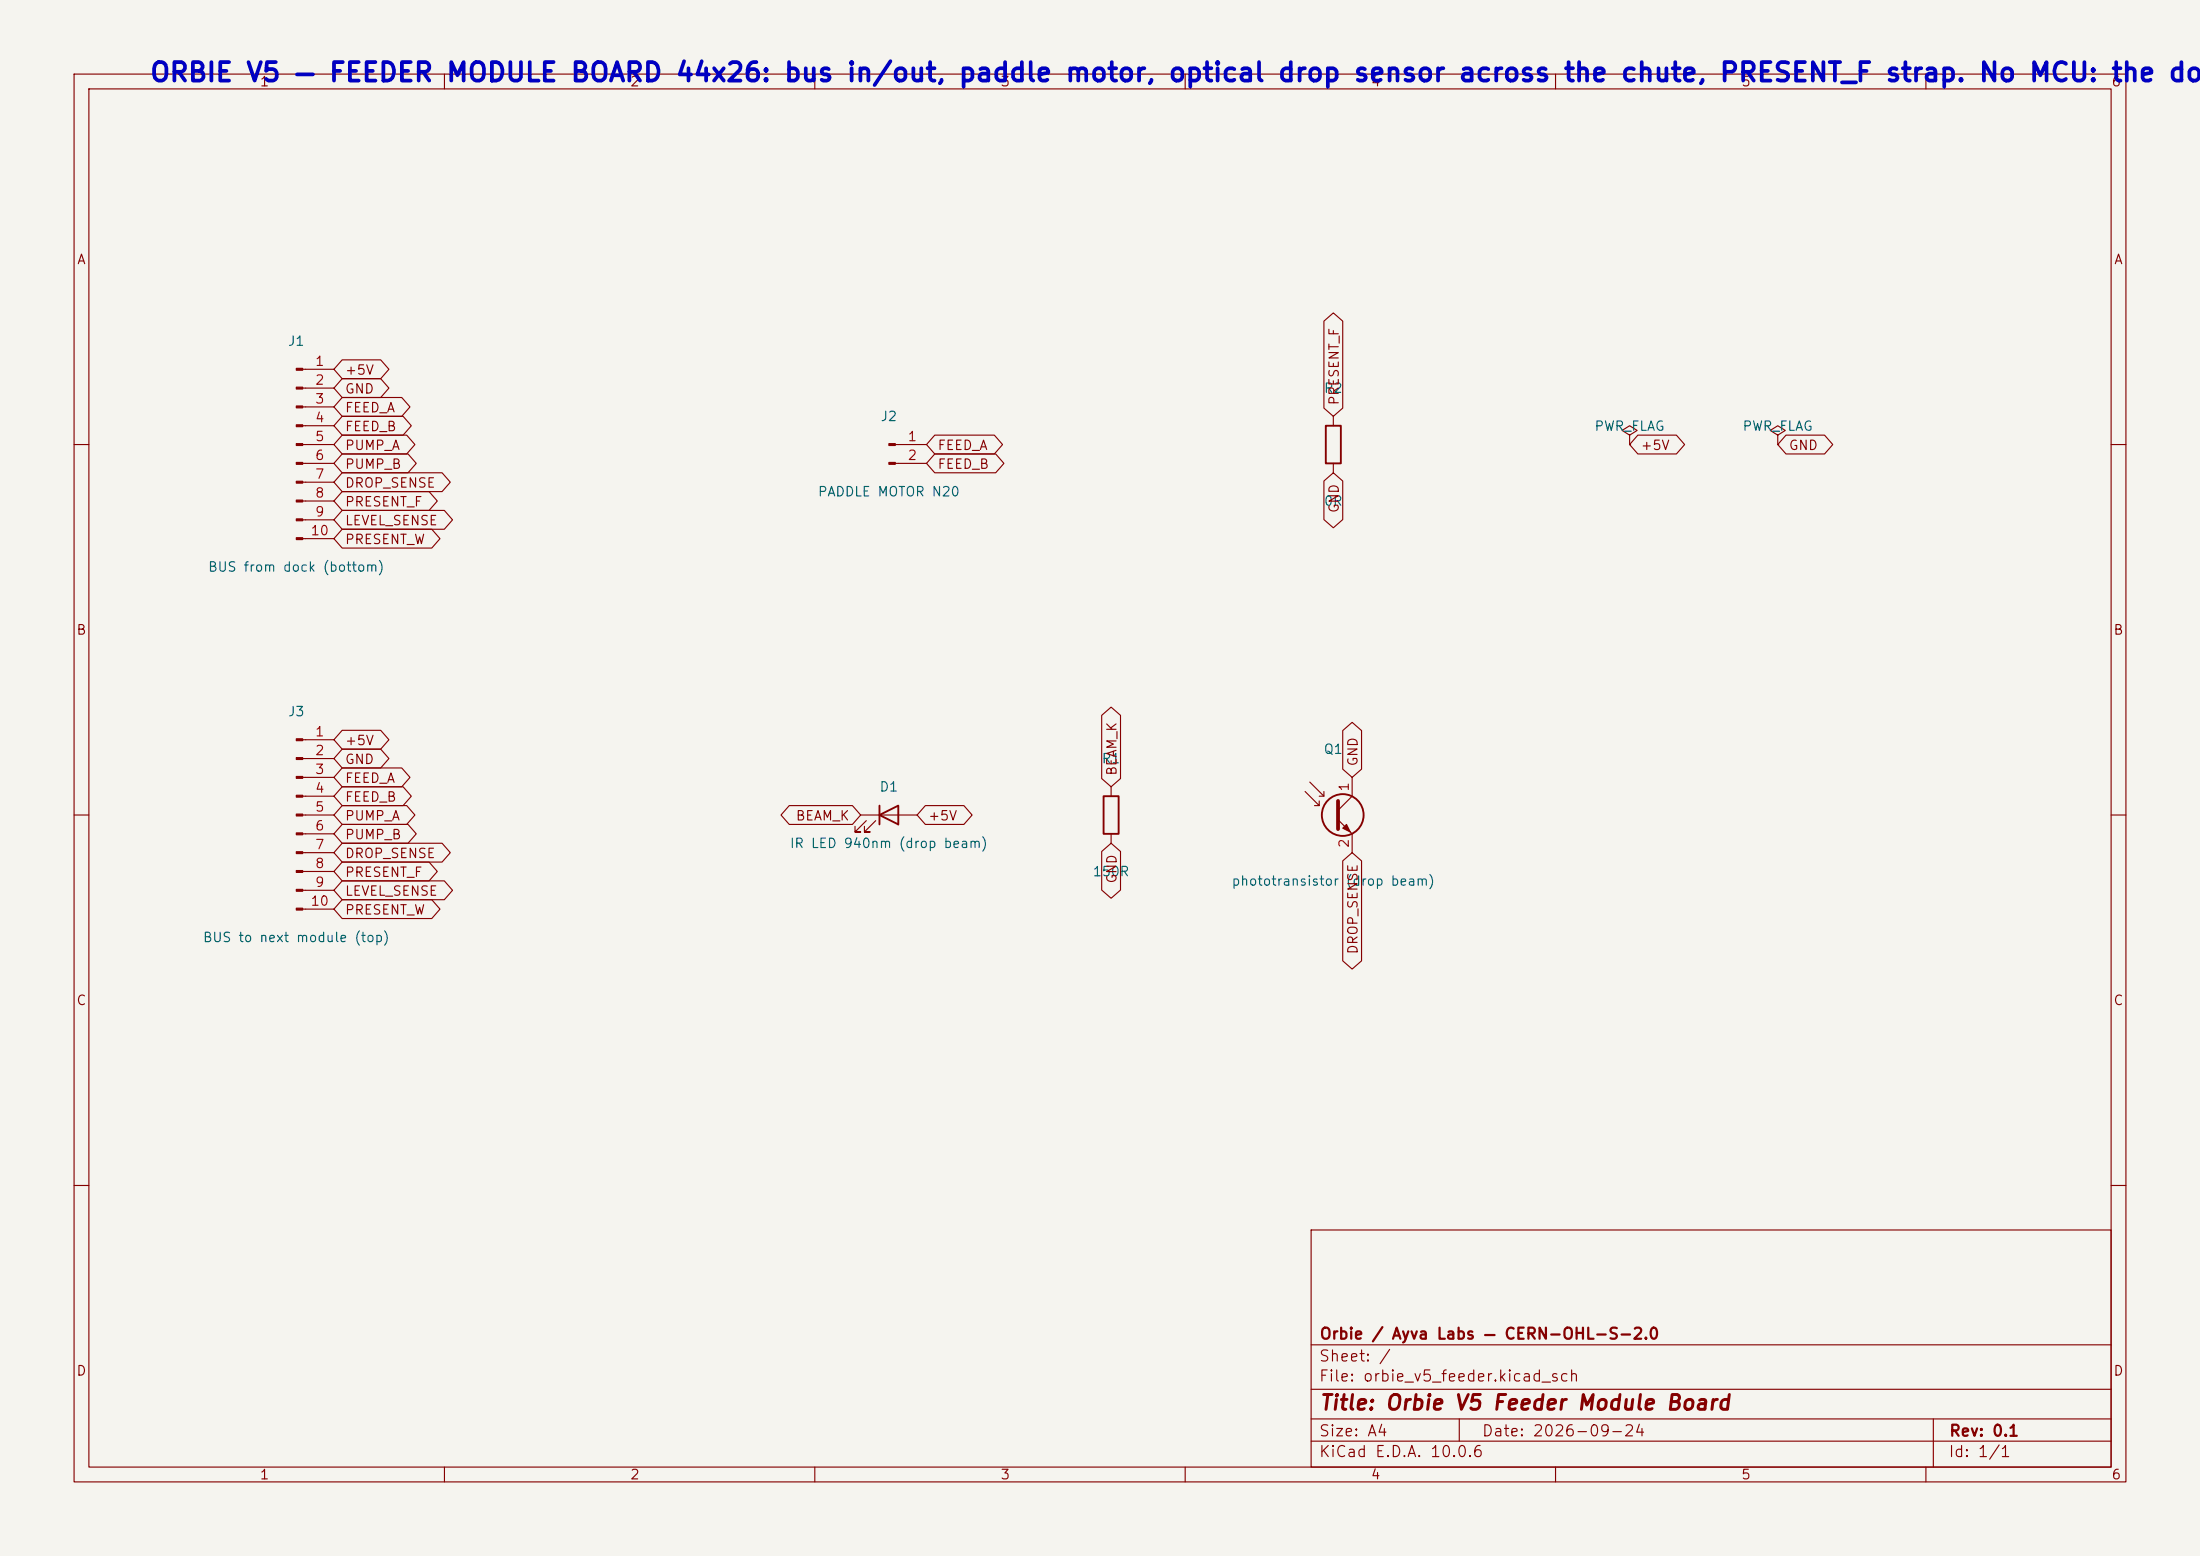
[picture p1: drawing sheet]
<svg xmlns="http://www.w3.org/2000/svg" width="297mm" height="210mm" viewBox="0 0 297 210" stroke-linecap="round" stroke-linejoin="round" font-family="sans-serif">
<path d="M0 0h297v210h-297z" fill="#f5f4ef" stroke="#f5f4ef" stroke-width=".14"/>
<g fill="none" stroke="#840000" stroke-width=".15">
<path d="M10 10h277v190h-277zM12 12h273v186h-273zM60 10v2M110 10v2M160 10v2M210 10v2M260 10v2M40.9 49.8h4.2M40.9 52.4h4.2M40.9 54.9h4.2M40.9 57.5h4.2M46.2 53.6h8l1.1 1.3-1.1 1.3h-8l-1.1-1.3z"/>
<path d="M46.2 48.6h5.2l1.1 1.2-1.1 1.3h-5.2l-1.1-1.3zM46.2 56.2h8.2l1.1 1.3-1.1 1.2h-8.2l-1.1-1.2zM46.2 51.1h5.2l1.1 1.3-1.1 1.3h-5.2l-1.1-1.3zM46.2 58.7h8.7l1.1 1.3-1.1 1.3h-8.7l-1.1-1.3zM126.2 58.7h8l1.1 1.3-1.1 1.3h-8l-1.1-1.3zM178.7 43.3l1.3-1.1 1.3 1.1v11.8l-1.3 1.1-1.3-1.1zM180 56.2v1.3M220 58.7l1-.6-1-.6-1 .6 1 .6v1.3M221.1 58.7h5.2l1.1 1.3-1.1 1.3h-5.2l-1.1-1.3zM240 58.7l1-.6-1-.6-1 .6 1 .6v1.3M241.1 58.7h5.2l1.1 1.3-1.1 1.3h-5.2l-1.1-1.3zM10 60h2"/>
<path d="M40.9 60h4.2M40.9 62.5h4.2M40.9 65.1h4.2M40.9 67.6h4.2M40.9 70.2h4.2M40.9 72.7h4.2M46.2 68.9h13.8l1.1 1.3-1.1 1.2h-13.8l-1.1-1.2zM46.2 71.4h12.1l1.1 1.3-1.1 1.3h-12.1l-1.1-1.3zM46.2 63.8h13.5l1.1 1.3-1.1 1.3h-13.5l-1.1-1.3zM46.2 61.3h8.9l1.1 1.2-1.1 1.3h-8.9l-1.1-1.3zM46.2 66.3h11.7l1.1 1.3-1.1 1.3h-11.7l-1.1-1.3zM120.9 60h4.2"/>
<path d="M120.9 62.5h4.2M126.2 61.3h8.2l1.1 1.2-1.1 1.3h-8.2l-1.1-1.3zM178.7 64.9l1.3-1.1 1.3 1.1v5.2l-1.3 1.1-1.3-1.1zM180 62.5v1.3M220 60h.1M240 60h.1M285 60h2M40.9 99.8h4.2M46.2 98.6h5.2l1.1 1.2-1.1 1.3h-5.2l-1.1-1.3zM148.7 96.5l1.3-1.1 1.3 1.1v8.6l-1.3 1.1-1.3-1.1zM181.3 98.6l1.2-1.1 1.3 1.1v5.2l-1.3 1.1-1.2-1.1zM10 110h2"/>
<path d="M40.9 110h4.2M40.9 102.4h4.2M40.9 104.9h4.2M40.9 107.5h4.2M40.9 112.5h4.2M40.9 115.1h4.2M40.9 117.6h4.2M46.2 106.2h8.2l1.1 1.3-1.1 1.2h-8.2l-1.1-1.2zM46.2 101.1h5.2l1.1 1.3-1.1 1.3h-5.2l-1.1-1.3zM46.2 103.6h8l1.1 1.3-1.1 1.3h-8l-1.1-1.3zM46.2 111.3h8.9l1.1 1.2-1.1 1.3h-8.9l-1.1-1.3zM46.2 113.8h13.5l1.1 1.3-1.1 1.3h-13.5l-1.1-1.3z"/>
<path d="M46.2 116.3h11.7l1.1 1.3-1.1 1.3h-11.7l-1.1-1.3zM46.2 118.9h13.8l1.1 1.3-1.1 1.2h-13.8l-1.1-1.2zM46.2 108.7h8.7l1.1 1.3-1.1 1.3h-8.7l-1.1-1.3zM106.5 108.7h8.6l1.1 1.3-1.1 1.3h-8.6l-1.1-1.3zM116.2 110h7.6M117 110.8l-1.6 1.5h.8h-.8v-.8M118.2 110.8l-1.5 1.5h.8h-.8v-.8M124.9 108.7h5.2l1.1 1.3-1.1 1.3h-5.2l-1.1-1.3zM148.7 114.9l1.3-1.1 1.3 1.1v5.2l-1.3 1.1-1.3-1.1zM150 106.2v1.3M150 112.5v1.3M176.2 106.8l1.9 1.9v-.6"/>
<path d="M176.8 105.6l1.9 1.9v-.7M177.5 108.7h.6M178.1 107.5h.6M180.6 110.6l1.9 1.9v2.6M181.3 116.2l1.2-1.1 1.3 1.1v13.5l-1.3 1.1-1.2-1.1zM182.5 104.9v2.6l-1.9 1.9M285 110h2M40.9 120.2h4.2M40.9 122.7h4.2M46.2 121.4h12.1l1.1 1.3-1.1 1.3h-12.1l-1.1-1.3zM10 160h2M177 166h108v32h-108z"/>
<path d="M285 160h2M60 198v2M110 198v2M160 198v2M177 194.5h108M177 191.5h108M177 187.5h108M177 181.5h108M197 191.5v3M210 198v2M260 198v2M261 191.5v6.5"/>
</g>
<g fill="none" stroke="#840000" stroke-width=".25">
<path d="M179 57.5h2v5h-2zM118.7 110l2.6-1.3v2.6zM118.7 108.7v2.6M149 107.5h2v5h-2z"/>
<circle cx="181.3" cy="110" r="2.82"/>
</g>
<g fill="#840000" stroke="#840000" stroke-width=".15">
<path d="M40 49.7h.9v.3h-.9z"/>
<path d="M40 52.3h.9v.2h-.9z"/>
<path d="M40 54.8h.9v.2h-.9z"/>
<path d="M40 57.3h.9v.3h-.9z"/>
<path d="M40 59.9h.9v.2h-.9z"/>
<path d="M40 62.4h.9v.3h-.9z"/>
<path d="M40 65h.9v.2h-.9z"/>
<path d="M40 67.5h.9v.2h-.9z"/>
<path d="M40 70h.9v.3h-.9z"/>
<path d="M40 72.6h.9v.2h-.9z"/>
<path d="M40 99.7h.9v.3h-.9z"/>
<path d="M40 102.3h.9v.2h-.9z"/>
<path d="M40 104.8h.9v.2h-.9z"/>
<path d="M40 107.3h.9v.3h-.9z"/>
<path d="M40 109.9h.9v.2h-.9z"/>
<path d="M40 112.4h.9v.3h-.9z"/>
<path d="M40 115h.9v.2h-.9z"/>
<path d="M40 117.5h.9v.2h-.9z"/>
<path d="M40 120h.9v.3h-.9z"/>
<path d="M40 122.6h.9v.2h-.9z"/>
<path d="M181.3 111.8l.5-.5 .5 1z"/>
<path d="M120 59.9h.9v.2h-.9z"/>
<path d="M120 62.4h.9v.3h-.9z"/>
</g>
<path d="M180.6 108.1v3.8" fill="none" stroke="#840000" stroke-width=".51"/>
<text font-size="2.5" fill="#0000c2" x="20.1" y="11.6">ORBIE V5 — FEEDER MODULE BOARD 44x26: bus in/out, paddle motor, optical drop sensor across the chute, PRESENT_F strap. No MCU: the doc</text>
<text font-size="2" fill="#840000" x="178" y="190.8">Title: Orbie V5 Feeder Module Board</text>
<g font-size="1.5" fill="#840000">
<text x="178" y="184.1">Sheet: /</text>
<text x="178" y="181.1">Orbie / Ayva Labs — CERN-OHL-S-2.0</text>
<text x="178" y="186.8">File: orbie_v5_feeder.kicad_sch</text>
<text x="178" y="197">KiCad E.D.A. 10.0.6</text>
<text x="178" y="194.2">Size: A4</text>
<text x="200" y="194.2">Date: 2026-09-24</text>
<text x="263" y="197">Id: 1/1</text>
<text x="263" y="194.2">Rev: 0.1</text>
</g>
<g font-size="1.3" fill="#840000">
<text x="35" y="12">1</text>
<text x="85" y="12">2</text>
<text x="135" y="12">3</text>
<text x="185" y="12">4</text>
<text x="235" y="12">5</text>
<text x="285" y="12">6</text>
<text x="10.3" y="36">A</text>
<text x="285.3" y="36">A</text>
<text x="46.5" y="50.9">+5V</text>
<text x="46.5" y="53.4">GND</text>
<text x="46.5" y="56">FEED_A</text>
<text x="46.5" y="58.5">FEED_B</text>
<text x="181.1" y="54.8" transform="rotate(-90 181.1 54.8)">PRESENT_F</text>
<text x="46.5" y="63.6">PUMP_B</text>
<text x="46.5" y="61.1">PUMP_A</text>
<text x="126.5" y="61.1">FEED_A</text>
<text x="126.5" y="63.6">FEED_B</text>
<text x="221.4" y="61.1">+5V</text>
<text x="241.4" y="61.1">GND</text>
<text x="46.5" y="71.2">LEVEL_SENSE</text>
<text x="46.5" y="66.1">DROP_SENSE</text>
<text x="46.5" y="68.7">PRESENT_F</text>
<text x="181.1" y="69.3" transform="rotate(-90 181.1 69.3)">GND</text>
<text x="46.5" y="73.8">PRESENT_W</text>
<text x="10.2" y="86">B</text>
<text x="285.2" y="86">B</text>
<text x="46.5" y="100.9">+5V</text>
<text x="46.5" y="103.4">GND</text>
<text x="46.5" y="106">FEED_A</text>
<text x="151.1" y="104.8" transform="rotate(-90 151.1 104.8)">BEAM_K</text>
<text x="183.6" y="103.5" transform="rotate(-90 183.6 103.5)">GND</text>
<text x="46.5" y="108.5">FEED_B</text>
<text x="46.5" y="113.6">PUMP_B</text>
<text x="46.5" y="111.1">PUMP_A</text>
<text x="107.3" y="111.1">BEAM_K</text>
<text x="125.2" y="111.1">+5V</text>
<text x="46.5" y="116.1">DROP_SENSE</text>
<text x="46.5" y="118.7">PRESENT_F</text>
<text x="151.1" y="119.3" transform="rotate(-90 151.1 119.3)">GND</text>
<text x="46.5" y="121.2">LEVEL_SENSE</text>
<text x="46.5" y="123.8">PRESENT_W</text>
<text x="183.6" y="128.9" transform="rotate(-90 183.6 128.9)">DROP_SENSE</text>
<text x="10.2" y="136">C</text>
<text x="285.2" y="136">C</text>
<text x="10.2" y="186">D</text>
<text x="285.2" y="186">D</text>
<text x="35" y="200">1</text>
<text x="85" y="200">2</text>
<text x="135" y="200">3</text>
<text x="185" y="200">4</text>
<text x="235" y="200">5</text>
<text x="285" y="200">6</text>
</g>
<g font-size="1.3" fill="#006464">
<text x="38.8" y="47">J1</text>
<text x="178.6" y="53.3">R2</text>
<text x="118.8" y="57.2">J2</text>
<text x="215.2" y="58.5">PWR_FLAG</text>
<text x="235.2" y="58.5">PWR_FLAG</text>
<text x="110.3" y="67.3">PADDLE MOTOR N20</text>
<text x="178.6" y="68.6">0R</text>
<text x="28" y="77.5">BUS from dock (bottom)</text>
<text x="38.8" y="97">J3</text>
<text x="118.6" y="107.2">D1</text>
<text x="148.6" y="103.3">R1</text>
<text x="178.6" y="102.1">Q1</text>
<text x="106.5" y="114.8">IR LED 940nm (drop beam)</text>
<text x="147.4" y="118.6">150R</text>
<text x="166.2" y="119.9">phototransistor</text>
<text x="181.6" y="119.9">(drop beam)</text>
<text x="27.3" y="127.5">BUS to next module (top)</text>
</g>
<g font-size="1.3" fill="#a90000">
<text x="42.4" y="49.7">1</text>
<text x="42.4" y="52.2">2</text>
<text x="42.4" y="54.8">3</text>
<text x="42.4" y="57.3">4</text>
<text x="42.4" y="59.9">5</text>
<text x="122.4" y="59.9">1</text>
<text x="42.4" y="62.4">6</text>
<text x="42.4" y="64.9">7</text>
<text x="122.4" y="62.4">2</text>
<text x="42.4" y="67.5">8</text>
<text x="42.4" y="70">9</text>
<text x="41.8" y="72.6">10</text>
<text x="42.4" y="99.7">1</text>
<text x="42.4" y="102.2">2</text>
<text x="42.4" y="104.8">3</text>
<text x="42.4" y="107.3">4</text>
<text x="182.4" y="106.9" transform="rotate(-90 182.4 106.9)">1</text>
<text x="42.4" y="109.9">5</text>
<text x="42.4" y="112.4">6</text>
<text x="42.4" y="114.9">7</text>
<text x="42.4" y="117.5">8</text>
<text x="182.4" y="114.5" transform="rotate(-90 182.4 114.5)">2</text>
<text x="41.8" y="122.6">10</text>
<text x="42.4" y="120">9</text>
</g>
</svg>
